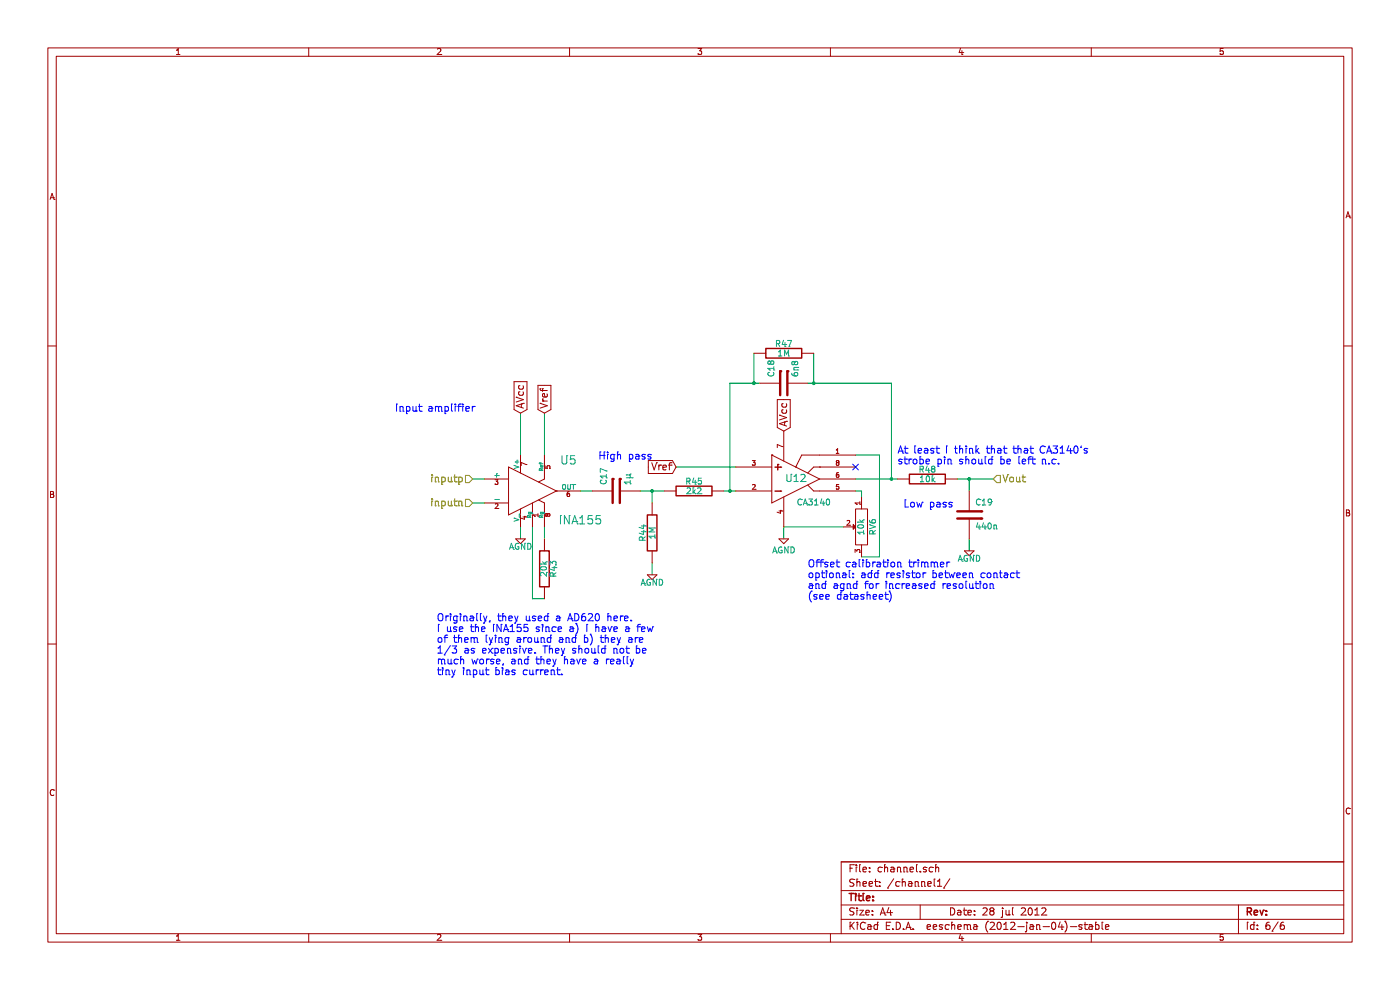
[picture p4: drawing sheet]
EESchema Schematic File Version 2  date Sat 28 Jul 2012 05:33:44 PM CEST
LIBS:power
LIBS:device
LIBS:transistors
LIBS:conn
LIBS:linear
LIBS:regul
LIBS:74xx
LIBS:cmos4000
LIBS:adc-dac
LIBS:memory
LIBS:xilinx
LIBS:special
LIBS:microcontrollers
LIBS:dsp
LIBS:microchip
LIBS:analog_switches
LIBS:motorola
LIBS:texas
LIBS:intel
LIBS:audio
LIBS:interface
LIBS:digital-audio
LIBS:philips
LIBS:display
LIBS:cypress
LIBS:siliconi
LIBS:opto
LIBS:atmel
LIBS:contrib
LIBS:valves
LIBS:sma
LIBS:arduino_shieldsNCL
LIBS:ads
LIBS:ads1294
LIBS:openmind-custom
LIBS:ti-afe
LIBS:modular-half-dual-cache
EELAYER 25  0
EELAYER END
$Descr A4 11700 8267
encoding utf-8
Sheet 6 6
Title ""
Date "28 jul 2012"
Rev ""
Comp ""
Comment1 ""
Comment2 ""
Comment3 ""
Comment4 ""
$EndDescr
Wire Wire Line
	4050 4000 3950 4000
Connection ~ 6300 3200
Wire Wire Line
	6300 2950 6300 3200
Wire Wire Line
	8300 4000 8000 4000
Connection ~ 8100 4000
Wire Wire Line
	7050 4400 6550 4400
Wire Wire Line
	7150 3800 7350 3800
Wire Wire Line
	7350 3800 7350 4650
Wire Wire Line
	7350 4650 7200 4650
Wire Wire Line
	4550 4500 4550 4400
Wire Wire Line
	4350 3800 4350 3450
Wire Wire Line
	5650 3900 6150 3900
Connection ~ 6800 3200
Connection ~ 7450 4000
Wire Wire Line
	7450 4000 7450 3200
Wire Wire Line
	7450 3200 6750 3200
Connection ~ 6100 4100
Wire Wire Line
	6100 4100 6100 3200
Wire Wire Line
	6100 3200 6350 3200
Wire Wire Line
	8100 4000 8100 4100
Connection ~ 5450 4100
Wire Wire Line
	5450 4200 5450 4100
Wire Wire Line
	4950 4100 4850 4100
Wire Wire Line
	6050 4100 6150 4100
Wire Wire Line
	5350 4100 5550 4100
Wire Wire Line
	5450 4800 5450 4700
Wire Wire Line
	8100 4600 8100 4500
Wire Wire Line
	6800 2950 6800 3200
Wire Wire Line
	6550 4400 6550 4500
Wire Wire Line
	4350 4500 4350 4400
Wire Wire Line
	4450 4400 4450 5000
Wire Wire Line
	4450 5000 4550 5000
Wire Wire Line
	4550 3800 4550 3450
Wire Wire Line
	7150 4100 7200 4100
Wire Wire Line
	7200 4100 7200 4150
Wire Wire Line
	7500 4000 7150 4000
Wire Wire Line
	3950 4200 4050 4200
Text HLabel 3950 4200 0    60   Input ~ 0
inputn
Text HLabel 3950 4000 0    60   Input ~ 0
inputp
$Comp
L AD620 U3
U 1 1
P 4450 4100
AR Path="/4FB7BCFA/4FBE8C14" Ref="U3"  Part="1" 
AR Path="/4FB7BD19/4FBE8C14" Ref="U2"  Part="1" 
AR Path="/4FB7BCB8/4FBE8C14" Ref="U4"  Part="1" 
AR Path="/4FB7B986/4FBE8C14" Ref="U5"  Part="1" 
F 0 "U5" H 4750 4350 70  0000 C CNN
F 1 "INA155" H 4850 3850 70  0000 C CNN
	1    4450 4100
	1    0    0    -1  
$EndComp
Text HLabel 8300 4000 2    60   Input ~ 0
Vout
$Comp
L C C2
U 1 1
P 5150 4100
AR Path="/4FB7BD40/4FB7BB90" Ref="C2"  Part="1" 
AR Path="/4FB7BD2D/4FB7BB90" Ref="C5"  Part="1" 
AR Path="/4FB7BD19/4FB7BB90" Ref="C8"  Part="1" 
AR Path="/4FB7BCFA/4FB7BB90" Ref="C11"  Part="1" 
AR Path="/4FB7BCB8/4FB7BB90" Ref="C14"  Part="1" 
AR Path="/4FB7B986/4FB7BB90" Ref="C17"  Part="1" 
F 0 "C17" H 5200 4200 50  0000 L CNN
F 1 "1µ" H 5200 4000 50  0000 L CNN
	1    5150 4100
	0    -1   -1   0   
$EndComp
$Comp
L R R5
U 1 1
P 5800 4100
AR Path="/4FB7BD40/4FB7BB8F" Ref="R5"  Part="1" 
AR Path="/4FB7BD2D/4FB7BB8F" Ref="R13"  Part="1" 
AR Path="/4FB7BD19/4FB7BB8F" Ref="R21"  Part="1" 
AR Path="/4FB7BCFA/4FB7BB8F" Ref="R29"  Part="1" 
AR Path="/4FB7BCB8/4FB7BB8F" Ref="R37"  Part="1" 
AR Path="/4FB7B986/4FB7BB8F" Ref="R45"  Part="1" 
F 0 "R45" V 5880 4100 50  0000 C CNN
F 1 "2k2" V 5800 4100 50  0000 C CNN
	1    5800 4100
	0    -1   -1   0   
$EndComp
$Comp
L R R4
U 1 1
P 5450 4450
AR Path="/4FB7BD40/4FB7BB8E" Ref="R4"  Part="1" 
AR Path="/4FB7BD2D/4FB7BB8E" Ref="R12"  Part="1" 
AR Path="/4FB7BD19/4FB7BB8E" Ref="R20"  Part="1" 
AR Path="/4FB7BCFA/4FB7BB8E" Ref="R28"  Part="1" 
AR Path="/4FB7BCB8/4FB7BB8E" Ref="R36"  Part="1" 
AR Path="/4FB7B986/4FB7BB8E" Ref="R44"  Part="1" 
F 0 "R44" V 5530 4450 50  0000 C CNN
F 1 "1M" V 5450 4450 50  0000 C CNN
	1    5450 4450
	-1   0    0    1   
$EndComp
$Comp
L AGND #PWR07
U 1 1
P 5450 4800
AR Path="/4FB7BD40/4FB7BB8D" Ref="#PWR07"  Part="1" 
AR Path="/4FB7BD2D/4FB7BB8D" Ref="#PWR013"  Part="1" 
AR Path="/4FB7BD19/4FB7BB8D" Ref="#PWR031"  Part="1" 
AR Path="/4FB7BCFA/4FB7BB8D" Ref="#PWR035"  Part="1" 
AR Path="/4FB7BCB8/4FB7BB8D" Ref="#PWR028"  Part="1" 
AR Path="/4FB7B986/4FB7BB8D" Ref="#PWR032"  Part="1" 
F 0 "#PWR032" H 5450 4800 40  0001 C CNN
F 1 "AGND" H 5450 4730 50  0000 C CNN
	1    5450 4800
	1    0    0    -1  
$EndComp
$Comp
L R R8
U 1 1
P 7750 4000
AR Path="/4FB7BD40/4FB7BB8C" Ref="R8"  Part="1" 
AR Path="/4FB7BD2D/4FB7BB8C" Ref="R16"  Part="1" 
AR Path="/4FB7BD19/4FB7BB8C" Ref="R24"  Part="1" 
AR Path="/4FB7BCFA/4FB7BB8C" Ref="R32"  Part="1" 
AR Path="/4FB7BCB8/4FB7BB8C" Ref="R40"  Part="1" 
AR Path="/4FB7B986/4FB7BB8C" Ref="R48"  Part="1" 
F 0 "R48" V 7830 4000 50  0000 C CNN
F 1 "10k" V 7750 4000 50  0000 C CNN
	1    7750 4000
	0    -1   -1   0   
$EndComp
$Comp
L C C4
U 1 1
P 8100 4300
AR Path="/4FB7BD40/4FB7BB8B" Ref="C4"  Part="1" 
AR Path="/4FB7BD2D/4FB7BB8B" Ref="C7"  Part="1" 
AR Path="/4FB7BD19/4FB7BB8B" Ref="C10"  Part="1" 
AR Path="/4FB7BCFA/4FB7BB8B" Ref="C13"  Part="1" 
AR Path="/4FB7BCB8/4FB7BB8B" Ref="C16"  Part="1" 
AR Path="/4FB7B986/4FB7BB8B" Ref="C19"  Part="1" 
F 0 "C19" H 8150 4400 50  0000 L CNN
F 1 "440n" H 8150 4200 50  0000 L CNN
	1    8100 4300
	1    0    0    -1  
$EndComp
$Comp
L AGND #PWR08
U 1 1
P 8100 4600
AR Path="/4FB7BD40/4FB7BB8A" Ref="#PWR08"  Part="1" 
AR Path="/4FB7BD2D/4FB7BB8A" Ref="#PWR014"  Part="1" 
AR Path="/4FB7BD19/4FB7BB8A" Ref="#PWR032"  Part="1" 
AR Path="/4FB7BCFA/4FB7BB8A" Ref="#PWR036"  Part="1" 
AR Path="/4FB7BCB8/4FB7BB8A" Ref="#PWR029"  Part="1" 
AR Path="/4FB7B986/4FB7BB8A" Ref="#PWR033"  Part="1" 
F 0 "#PWR033" H 8100 4600 40  0001 C CNN
F 1 "AGND" H 8100 4530 50  0000 C CNN
	1    8100 4600
	1    0    0    -1  
$EndComp
$Comp
L C C3
U 1 1
P 6550 3200
AR Path="/4FB7BD40/4FB7BB89" Ref="C3"  Part="1" 
AR Path="/4FB7BD2D/4FB7BB89" Ref="C6"  Part="1" 
AR Path="/4FB7BD19/4FB7BB89" Ref="C9"  Part="1" 
AR Path="/4FB7BCFA/4FB7BB89" Ref="C12"  Part="1" 
AR Path="/4FB7BCB8/4FB7BB89" Ref="C15"  Part="1" 
AR Path="/4FB7B986/4FB7BB89" Ref="C18"  Part="1" 
F 0 "C18" H 6600 3300 50  0000 L CNN
F 1 "6n8" H 6600 3100 50  0000 L CNN
	1    6550 3200
	0    -1   -1   0   
$EndComp
$Comp
L R R7
U 1 1
P 6550 2950
AR Path="/4FB7BD40/4FB7BB88" Ref="R7"  Part="1" 
AR Path="/4FB7BD2D/4FB7BB88" Ref="R15"  Part="1" 
AR Path="/4FB7BD19/4FB7BB88" Ref="R23"  Part="1" 
AR Path="/4FB7BCFA/4FB7BB88" Ref="R31"  Part="1" 
AR Path="/4FB7BCB8/4FB7BB88" Ref="R39"  Part="1" 
AR Path="/4FB7B986/4FB7BB88" Ref="R47"  Part="1" 
F 0 "R47" V 6630 2950 50  0000 C CNN
F 1 "1M" V 6550 2950 50  0000 C CNN
	1    6550 2950
	0    -1   -1   0   
$EndComp
$Comp
L AGND #PWR09
U 1 1
P 6550 4500
AR Path="/4FB7BD40/4FB7BB86" Ref="#PWR09"  Part="1" 
AR Path="/4FB7BD2D/4FB7BB86" Ref="#PWR015"  Part="1" 
AR Path="/4FB7BD19/4FB7BB86" Ref="#PWR033"  Part="1" 
AR Path="/4FB7BCFA/4FB7BB86" Ref="#PWR037"  Part="1" 
AR Path="/4FB7BCB8/4FB7BB86" Ref="#PWR030"  Part="1" 
AR Path="/4FB7B986/4FB7BB86" Ref="#PWR034"  Part="1" 
F 0 "#PWR034" H 6550 4500 40  0001 C CNN
F 1 "AGND" H 6550 4400 50  0000 C CNN
	1    6550 4500
	1    0    0    -1  
$EndComp
$Comp
L AGND #PWR010
U 1 1
P 4350 4500
AR Path="/4FB7BD40/4FB7BB85" Ref="#PWR010"  Part="1" 
AR Path="/4FB7BD2D/4FB7BB85" Ref="#PWR016"  Part="1" 
AR Path="/4FB7BD19/4FB7BB85" Ref="#PWR034"  Part="1" 
AR Path="/4FB7BCFA/4FB7BB85" Ref="#PWR038"  Part="1" 
AR Path="/4FB7BCB8/4FB7BB85" Ref="#PWR031"  Part="1" 
AR Path="/4FB7B986/4FB7BB85" Ref="#PWR035"  Part="1" 
F 0 "#PWR035" H 4350 4500 40  0001 C CNN
F 1 "AGND" H 4350 4430 50  0000 C CNN
	1    4350 4500
	1    0    0    -1  
$EndComp
$Comp
L R R3
U 1 1
P 4550 4750
AR Path="/4FB7BD40/4FB7BB7E" Ref="R3"  Part="1" 
AR Path="/4FB7BD2D/4FB7BB7E" Ref="R11"  Part="1" 
AR Path="/4FB7BD19/4FB7BB7E" Ref="R19"  Part="1" 
AR Path="/4FB7BCFA/4FB7BB7E" Ref="R27"  Part="1" 
AR Path="/4FB7BCB8/4FB7BB7E" Ref="R35"  Part="1" 
AR Path="/4FB7B986/4FB7BB7E" Ref="R43"  Part="1" 
F 0 "R43" V 4630 4750 50  0000 C CNN
F 1 "20k" V 4550 4750 50  0000 C CNN
	1    4550 4750
	1    0    0    -1  
$EndComp
$Comp
L POT RV1
U 1 1
P 7200 4400
AR Path="/4FB7BD40/4FB7BB7D" Ref="RV1"  Part="1" 
AR Path="/4FB7BD2D/4FB7BB7D" Ref="RV2"  Part="1" 
AR Path="/4FB7BD19/4FB7BB7D" Ref="RV3"  Part="1" 
AR Path="/4FB7BCFA/4FB7BB7D" Ref="RV4"  Part="1" 
AR Path="/4FB7BCB8/4FB7BB7D" Ref="RV5"  Part="1" 
AR Path="/4FB7B986/4FB7BB7D" Ref="RV6"  Part="1" 
F 0 "RV6" H 7200 4300 50  0000 C CNN
F 1 "10k" H 7200 4400 50  0000 C CNN
	1    7200 4400
	0    -1   1    0   
$EndComp
$Comp
L CA3140 U2
U 1 1
P 6650 4000
AR Path="/4FB7BD40/4FB7BB7C" Ref="U2"  Part="1" 
AR Path="/4FB7BD2D/4FB7BB7C" Ref="U4"  Part="1" 
AR Path="/4FB7BD19/4FB7BB7C" Ref="U6"  Part="1" 
AR Path="/4FB7BCFA/4FB7BB7C" Ref="U8"  Part="1" 
AR Path="/4FB7BCB8/4FB7BB7C" Ref="U10"  Part="1" 
AR Path="/4FB7B986/4FB7BB7C" Ref="U12"  Part="1" 
F 0 "U12" H 6650 4000 60  0000 C CNN
F 1 "CA3140" H 6800 3800 50  0000 C CNN
	1    6650 4000
	1    0    0    -1  
$EndComp
NoConn ~ 7150 3900
Text Notes 7500 3800 0    60   ~ 0
At least I think that that CA3140's\nstrobe pin should be left n.c.
Text Notes 6750 4750 0    60   ~ 0
Offset calibration trimmer\noptional: add resistor between contact\nand agnd for increased resolution\n(see datasheet)
Text Notes 3650 5200 0    60   ~ 0
Originally, they used a AD620 here.\nI use the INA155 since a) I have a few\nof them lying around and b) they are\n1/3 as expensive. They should not be\nmuch worse, and they have a really\ntiny input bias current.
Text Notes 3300 3450 0    60   ~ 0
Input amplifier
Text Notes 7550 4250 0    60   ~ 0
Low pass
Text Notes 5000 3850 0    60   ~ 0
High pass
Text GLabel 4550 3450 1    60   Input ~ 0
Vref
Text GLabel 5650 3900 0    60   Input ~ 0
Vref
Text GLabel 4350 3450 1    60   Input ~ 0
AVcc
Text GLabel 6550 3600 1    60   Input ~ 0
AVcc
$EndSCHEMATC
